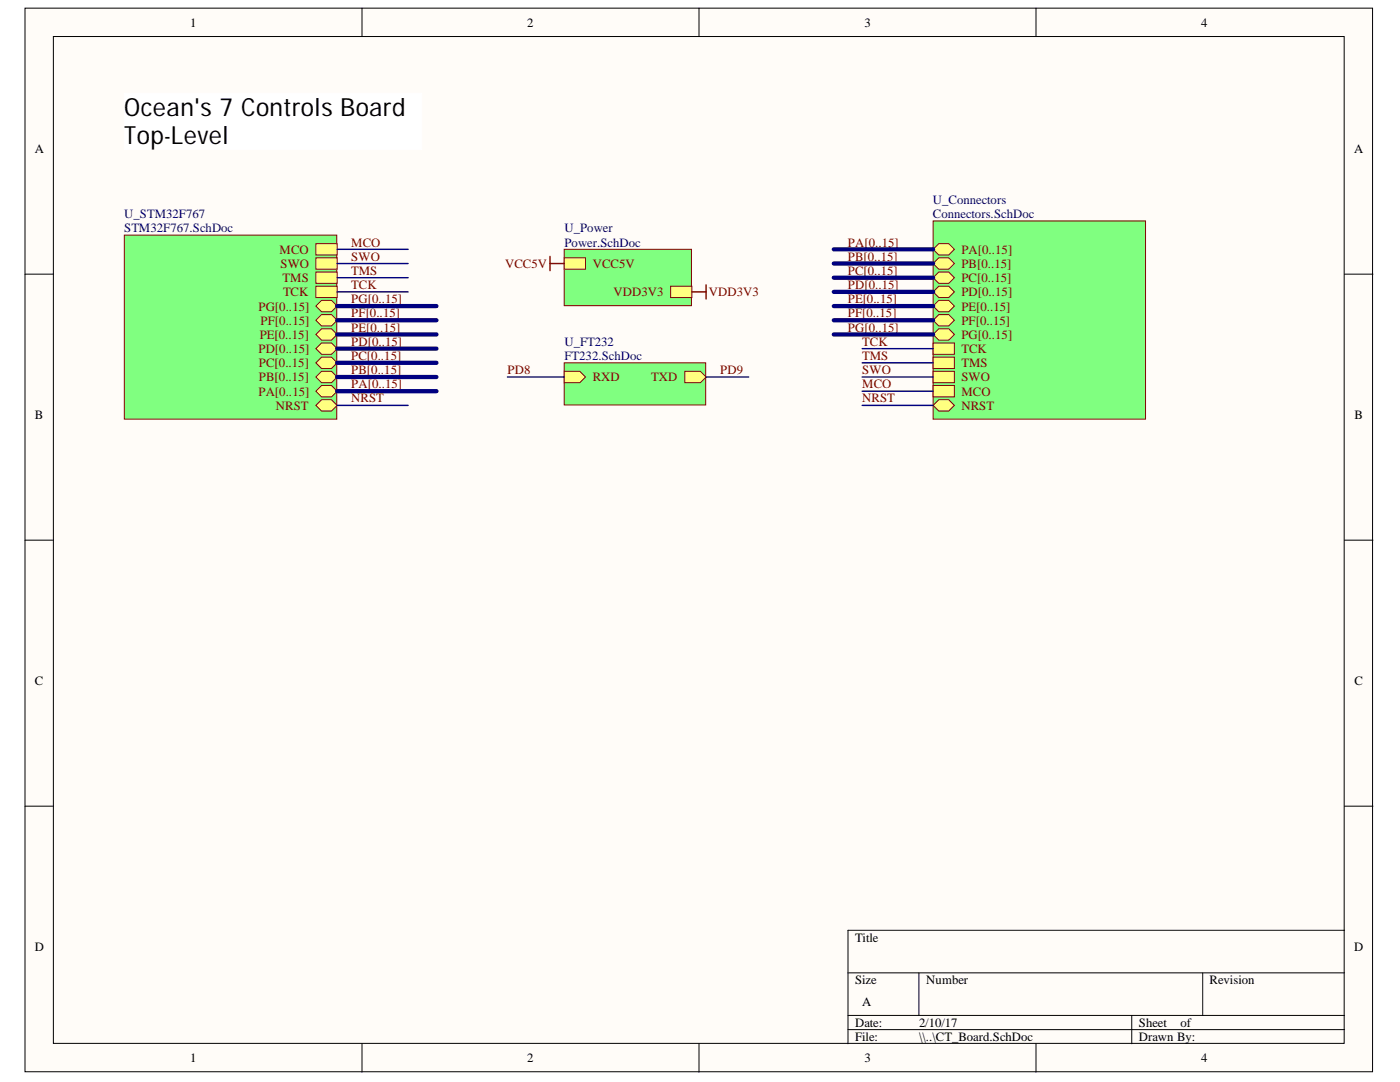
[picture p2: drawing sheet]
<svg xmlns="http://www.w3.org/2000/svg" width="279mm" height="216mm" viewBox="0 0 279 216" stroke-linecap="round" stroke-linejoin="round" font-family="sans-serif">
<g fill="#fffcf8" stroke="#000" stroke-width=".2">
<path d="M5 1.6h268.9v212.3h-268.9z"/>
<path d="M10.7 7.3h257.6v200.9h-257.6z"/>
</g>
<g fill="none" stroke="#000" stroke-width=".2">
<path d="M72.2 1.6v5.7M139.5 1.6v5.7M206.8 1.6v5.7M5 54.7h5.7M268.3 54.7h5.7M5 107.8h5.7M268.3 107.8h5.7M5 160.9h5.7M268.3 160.9h5.7M169.2 194.1h99.1M183.4 194.1v8.5M240 194.1v8.5"/>
<path d="M268.3 185.6h-99.1v22.7M72.2 208.3v5.6M139.5 208.3v5.6M169.2 202.6h99.1M169.2 205.4h99.1M206.8 208.3v5.6M225.9 202.6v5.7"/>
</g>
<path d="M24.8 46.9h42.4v36.7h-42.4z" fill="#80ff80" stroke="#800000" stroke-width=".2"/>
<path d="M63 78.1l1.2-1.2h2l1.1 1.2-1.1 1.1h-2z" fill-rule="evenodd" fill="#ffff80"/>
<path d="M63 78.1l1.2-1.2h2l1.1 1.2-1.1 1.1h-2z" fill="none" stroke="#800000" stroke-width=".2"/>
<path d="M63 75.2l1.2-1.1h2l1.1 1.1-1.1 1.2h-2z" fill-rule="evenodd" fill="#ffff80"/>
<path d="M63 75.2l1.2-1.1h2l1.1 1.1-1.1 1.2h-2z" fill="none" stroke="#800000" stroke-width=".2"/>
<path d="M63 72.4l1.2-1.1h2l1.1 1.1-1.1 1.1h-2z" fill-rule="evenodd" fill="#ffff80"/>
<path d="M63 72.4l1.2-1.1h2l1.1 1.1-1.1 1.1h-2z" fill="none" stroke="#800000" stroke-width=".2"/>
<path d="M63 69.6l1.2-1.2h2l1.1 1.2-1.1 1.1h-2z" fill-rule="evenodd" fill="#ffff80"/>
<path d="M63 69.6l1.2-1.2h2l1.1 1.2-1.1 1.1h-2z" fill="none" stroke="#800000" stroke-width=".2"/>
<path d="M63 66.7l1.2-1.1h2l1.1 1.1-1.1 1.2h-2z" fill-rule="evenodd" fill="#ffff80"/>
<path d="M63 66.7l1.2-1.1h2l1.1 1.1-1.1 1.2h-2z" fill="none" stroke="#800000" stroke-width=".2"/>
<path d="M63 63.9l1.2-1.1h2l1.1 1.1-1.1 1.1h-2z" fill-rule="evenodd" fill="#ffff80"/>
<path d="M63 63.9l1.2-1.1h2l1.1 1.1-1.1 1.1h-2z" fill="none" stroke="#800000" stroke-width=".2"/>
<path d="M63 61.1l1.2-1.2h2l1.1 1.2-1.1 1.1h-2z" fill-rule="evenodd" fill="#ffff80"/>
<path d="M63 61.1l1.2-1.2h2l1.1 1.2-1.1 1.1h-2z" fill="none" stroke="#800000" stroke-width=".2"/>
<path d="M63 57.1h4.3v2.3h-4.3z" fill-rule="evenodd" fill="#ffff80"/>
<path d="M63 57.1h4.3v2.3h-4.3z" fill="none" stroke="#800000" stroke-width=".2"/>
<path d="M63 54.3h4.3v2.2h-4.3z" fill-rule="evenodd" fill="#ffff80"/>
<path d="M63 54.3h4.3v2.2h-4.3z" fill="none" stroke="#800000" stroke-width=".2"/>
<path d="M63 51.4h4.3v2.3h-4.3z" fill-rule="evenodd" fill="#ffff80"/>
<path d="M63 51.4h4.3v2.3h-4.3z" fill="none" stroke="#800000" stroke-width=".2"/>
<path d="M63 48.6h4.3v2.3h-4.3z" fill-rule="evenodd" fill="#ffff80"/>
<path d="M63 48.6h4.3v2.3h-4.3z" fill="none" stroke="#800000" stroke-width=".2"/>
<path d="M63 80.9l1.2-1.1h2l1.1 1.1-1.1 1.1h-2z" fill-rule="evenodd" fill="#ffff80"/>
<path d="M63 80.9l1.2-1.1h2l1.1 1.1-1.1 1.1h-2z" fill="none" stroke="#800000" stroke-width=".2"/>
<path d="M186.2 44.1h42.4v39.5h-42.4z" fill="#80ff80" stroke="#800000" stroke-width=".2"/>
<path d="M186.2 49.8l1.2-1.2h1.9l1.2 1.2-1.2 1.1h-1.9z" fill-rule="evenodd" fill="#ffff80"/>
<path d="M186.2 49.8l1.2-1.2h1.9l1.2 1.2-1.2 1.1h-1.9z" fill="none" stroke="#800000" stroke-width=".2"/>
<path d="M186.2 52.6l1.2-1.2h1.9l1.2 1.2-1.2 1.1h-1.9z" fill-rule="evenodd" fill="#ffff80"/>
<path d="M186.2 52.6l1.2-1.2h1.9l1.2 1.2-1.2 1.1h-1.9z" fill="none" stroke="#800000" stroke-width=".2"/>
<path d="M186.2 55.4l1.2-1.1h1.9l1.2 1.1-1.2 1.1h-1.9z" fill-rule="evenodd" fill="#ffff80"/>
<path d="M186.2 55.4l1.2-1.1h1.9l1.2 1.1-1.2 1.1h-1.9z" fill="none" stroke="#800000" stroke-width=".2"/>
<path d="M186.2 58.2l1.2-1.1h1.9l1.2 1.1-1.2 1.2h-1.9z" fill-rule="evenodd" fill="#ffff80"/>
<path d="M186.2 58.2l1.2-1.1h1.9l1.2 1.1-1.2 1.2h-1.9z" fill="none" stroke="#800000" stroke-width=".2"/>
<path d="M186.2 61.1l1.2-1.2h1.9l1.2 1.2-1.2 1.1h-1.9z" fill-rule="evenodd" fill="#ffff80"/>
<path d="M186.2 61.1l1.2-1.2h1.9l1.2 1.2-1.2 1.1h-1.9z" fill="none" stroke="#800000" stroke-width=".2"/>
<path d="M186.2 63.9l1.2-1.1h1.9l1.2 1.1-1.2 1.1h-1.9z" fill-rule="evenodd" fill="#ffff80"/>
<path d="M186.2 63.9l1.2-1.1h1.9l1.2 1.1-1.2 1.1h-1.9z" fill="none" stroke="#800000" stroke-width=".2"/>
<path d="M186.2 66.7l1.2-1.1h1.9l1.2 1.1-1.2 1.2h-1.9z" fill-rule="evenodd" fill="#ffff80"/>
<path d="M186.2 66.7l1.2-1.1h1.9l1.2 1.1-1.2 1.2h-1.9z" fill="none" stroke="#800000" stroke-width=".2"/>
<path d="M186.2 68.4h4.3v2.3h-4.3z" fill-rule="evenodd" fill="#ffff80"/>
<path d="M186.2 68.4h4.3v2.3h-4.3z" fill="none" stroke="#800000" stroke-width=".2"/>
<path d="M186.2 71.3h4.3v2.2h-4.3z" fill-rule="evenodd" fill="#ffff80"/>
<path d="M186.2 71.3h4.3v2.2h-4.3z" fill="none" stroke="#800000" stroke-width=".2"/>
<path d="M186.2 74.1h4.3v2.3h-4.3z" fill-rule="evenodd" fill="#ffff80"/>
<path d="M186.2 74.1h4.3v2.3h-4.3z" fill="none" stroke="#800000" stroke-width=".2"/>
<path d="M186.2 76.9h4.3v2.3h-4.3z" fill-rule="evenodd" fill="#ffff80"/>
<path d="M186.2 76.9h4.3v2.3h-4.3z" fill="none" stroke="#800000" stroke-width=".2"/>
<path d="M186.2 80.9l1.2-1.1h1.9l1.2 1.1-1.2 1.1h-1.9z" fill-rule="evenodd" fill="#ffff80"/>
<path d="M186.2 80.9l1.2-1.1h1.9l1.2 1.1-1.2 1.1h-1.9z" fill="none" stroke="#800000" stroke-width=".2"/>
<path d="M112.6 72.4h28.2v8.4h-28.2z" fill="#80ff80" stroke="#800000" stroke-width=".2"/>
<path d="M136.7 74.1h3.1l1.1 1.1-1.1 1.2h-3.1z" fill-rule="evenodd" fill="#ffff80"/>
<path d="M136.7 74.1h3.1l1.1 1.1-1.1 1.2h-3.1z" fill="none" stroke="#800000" stroke-width=".2"/>
<path d="M112.6 74.1h3.1l1.1 1.1-1.1 1.2h-3.1z" fill-rule="evenodd" fill="#ffff80"/>
<path d="M112.6 74.1h3.1l1.1 1.1-1.1 1.2h-3.1z" fill="none" stroke="#800000" stroke-width=".2"/>
<path d="M112.6 49.8h25.4v11.2h-25.4z" fill="#80ff80" stroke="#800000" stroke-width=".2"/>
<path d="M112.6 51.4h4.2v2.3h-4.2z" fill-rule="evenodd" fill="#ffff80"/>
<path d="M112.6 51.4h4.2v2.3h-4.2z" fill="none" stroke="#800000" stroke-width=".2"/>
<path d="M133.8 57.1h4.3v2.3h-4.3z" fill-rule="evenodd" fill="#ffff80"/>
<path d="M133.8 57.1h4.3v2.3h-4.3z" fill="none" stroke="#800000" stroke-width=".2"/>
<path d="M109.8 51.2v2.8M109.8 52.6h2.8M138.1 58.2h2.8M140.9 56.8v2.9" fill="none" stroke="#800000" stroke-width=".28"/>
<path d="M67.3 49.8h14.1M67.3 52.6h14.1M67.3 55.4h14.1M67.3 58.2h14.1M101.3 75.2h11.3M140.9 75.2h8.5M172.1 69.6h14.1M172.1 72.4h14.1M172.1 75.2h14.1M172.1 78.1h14.1M67.3 80.9h14.1M172.1 80.9h14.1" fill="none" stroke="#000080" stroke-width=".28"/>
<g fill="none" stroke="#000080" stroke-width=".85">
<path d="M166.4 49.8h19.8M166.4 52.6h19.8M166.4 55.4h19.8M166.4 58.2h19.8M67.3 61.1h19.8M67.3 63.9h19.8M67.3 66.7h19.8M67.3 78.1h19.8M67.3 75.2h19.8M67.3 72.4h19.8M67.3 69.6h19.8M166.4 61.1h19.8"/>
<path d="M166.4 63.9h19.8M166.4 66.7h19.8"/>
</g>
<path d="M24.8 18.6h59.4v11.3h-59.4z" fill="#fff" stroke="#fff" stroke-width=".2"/>
<g font-size="5">
<text x="24.8" y="23.2">Ocean's 7 Controls Board</text>
<text x="24.8" y="28.8">Top-Level</text>
</g>
<g font-size="2.5">
<text x="38" y="5.3">1</text>
<text x="105.2" y="5.3">2</text>
<text x="172.5" y="5.3">3</text>
<text x="239.7" y="5.3">4</text>
<text x="6.9" y="30.4">A</text>
<text x="270.2" y="30.4">A</text>
<text x="6.9" y="83.5">B</text>
<text x="270.3" y="83.5">B</text>
<text x="6.9" y="136.6">C</text>
<text x="270.3" y="136.6">C</text>
<text x="6.9" y="189.7">D</text>
<text x="170.6" y="187.9">Title</text>
<text x="270.2" y="189.7">D</text>
<text x="170.6" y="196.4">Size</text>
<text x="184.8" y="196.4">Number</text>
<text x="241.4" y="196.4">Revision</text>
<text x="172.1" y="200.7">A</text>
<text x="170.6" y="204.9">Date:</text>
<text x="170.6" y="207.7">File:</text>
<text x="183.4" y="204.9">2/10/17</text>
<text x="183.4" y="207.7">\\..\CT_Board.SchDoc</text>
<text x="227.3" y="204.9">Sheet</text>
<text x="227.3" y="207.7">Drawn By:</text>
<text x="235.6" y="204.9">of</text>
<text x="38" y="212">1</text>
<text x="105.2" y="212">2</text>
<text x="172.5" y="212">3</text>
<text x="239.7" y="212">4</text>
</g>
<g font-size="2.5" fill="#000080">
<text x="186.2" y="40.7">U_Connectors</text>
<text x="24.8" y="43.5">U_STM32F767</text>
<text x="24.8" y="46.3">STM32F767.SchDoc</text>
<text x="112.6" y="46.3">U_Power</text>
<text x="186.2" y="43.5">Connectors.SchDoc</text>
<text x="112.6" y="49.2">Power.SchDoc</text>
<text x="112.6" y="69">U_FT232</text>
<text x="112.6" y="71.9">FT232.SchDoc</text>
</g>
<g font-size="2.5" fill="#800000">
<text x="55.8" y="50.6">MCO</text>
<text x="56" y="53.4">SWO</text>
<text x="70.1" y="49.2">MCO</text>
<text x="70.1" y="52">SWO</text>
<text x="100.8" y="53.4">VCC5V</text>
<text x="118.3" y="53.4">VCC5V</text>
<text x="169.2" y="49.2">PA[0..15]</text>
<text x="169.2" y="52">PB[0..15]</text>
<text x="191.9" y="50.6">PA[0..15]</text>
<text x="191.9" y="53.4">PB[0..15]</text>
<text x="56.4" y="56.3">TMS</text>
<text x="56.5" y="59.1">TCK</text>
<text x="70.1" y="54.9">TMS</text>
<text x="70.1" y="57.7">TCK</text>
<text x="122.4" y="59.1">VDD3V3</text>
<text x="141.5" y="59.1">VDD3V3</text>
<text x="169.2" y="54.9">PC[0..15]</text>
<text x="169.2" y="57.7">PD[0..15]</text>
<text x="191.9" y="56.3">PC[0..15]</text>
<text x="191.9" y="59.1">PD[0..15]</text>
<text x="51.6" y="62">PG[0..15]</text>
<text x="52" y="64.8">PF[0..15]</text>
<text x="70.1" y="63.3">PF[0..15]</text>
<text x="70.1" y="60.5">PG[0..15]</text>
<text x="169.2" y="60.5">PE[0..15]</text>
<text x="169.2" y="63.3">PF[0..15]</text>
<text x="191.9" y="62">PE[0..15]</text>
<text x="191.9" y="64.8">PF[0..15]</text>
<text x="51.6" y="70.4">PD[0..15]</text>
<text x="51.8" y="67.6">PE[0..15]</text>
<text x="70.1" y="71.9">PC[0..15]</text>
<text x="70.1" y="69">PD[0..15]</text>
<text x="70.1" y="66.2">PE[0..15]</text>
<text x="169.2" y="66.2">PG[0..15]</text>
<text x="172.1" y="69">TCK</text>
<text x="172.1" y="71.9">TMS</text>
<text x="191.9" y="67.6">PG[0..15]</text>
<text x="191.9" y="70.4">TCK</text>
<text x="51.7" y="76.1">PB[0..15]</text>
<text x="51.7" y="73.3">PC[0..15]</text>
<text x="70.1" y="77.5">PA[0..15]</text>
<text x="70.1" y="74.6">PB[0..15]</text>
<text x="101.3" y="74.6">PD8</text>
<text x="118.3" y="76.1">RXD</text>
<text x="130" y="76.1">TXD</text>
<text x="143.7" y="74.6">PD9</text>
<text x="172.1" y="74.6">SWO</text>
<text x="172.1" y="77.5">MCO</text>
<text x="191.9" y="73.3">TMS</text>
<text x="191.9" y="76.1">SWO</text>
<text x="51.6" y="79">PA[0..15]</text>
<text x="55" y="81.7">NRST</text>
<text x="70.1" y="80.3">NRST</text>
<text x="172.1" y="80.3">NRST</text>
<text x="191.9" y="79">MCO</text>
<text x="191.9" y="81.7">NRST</text>
</g>
</svg>
